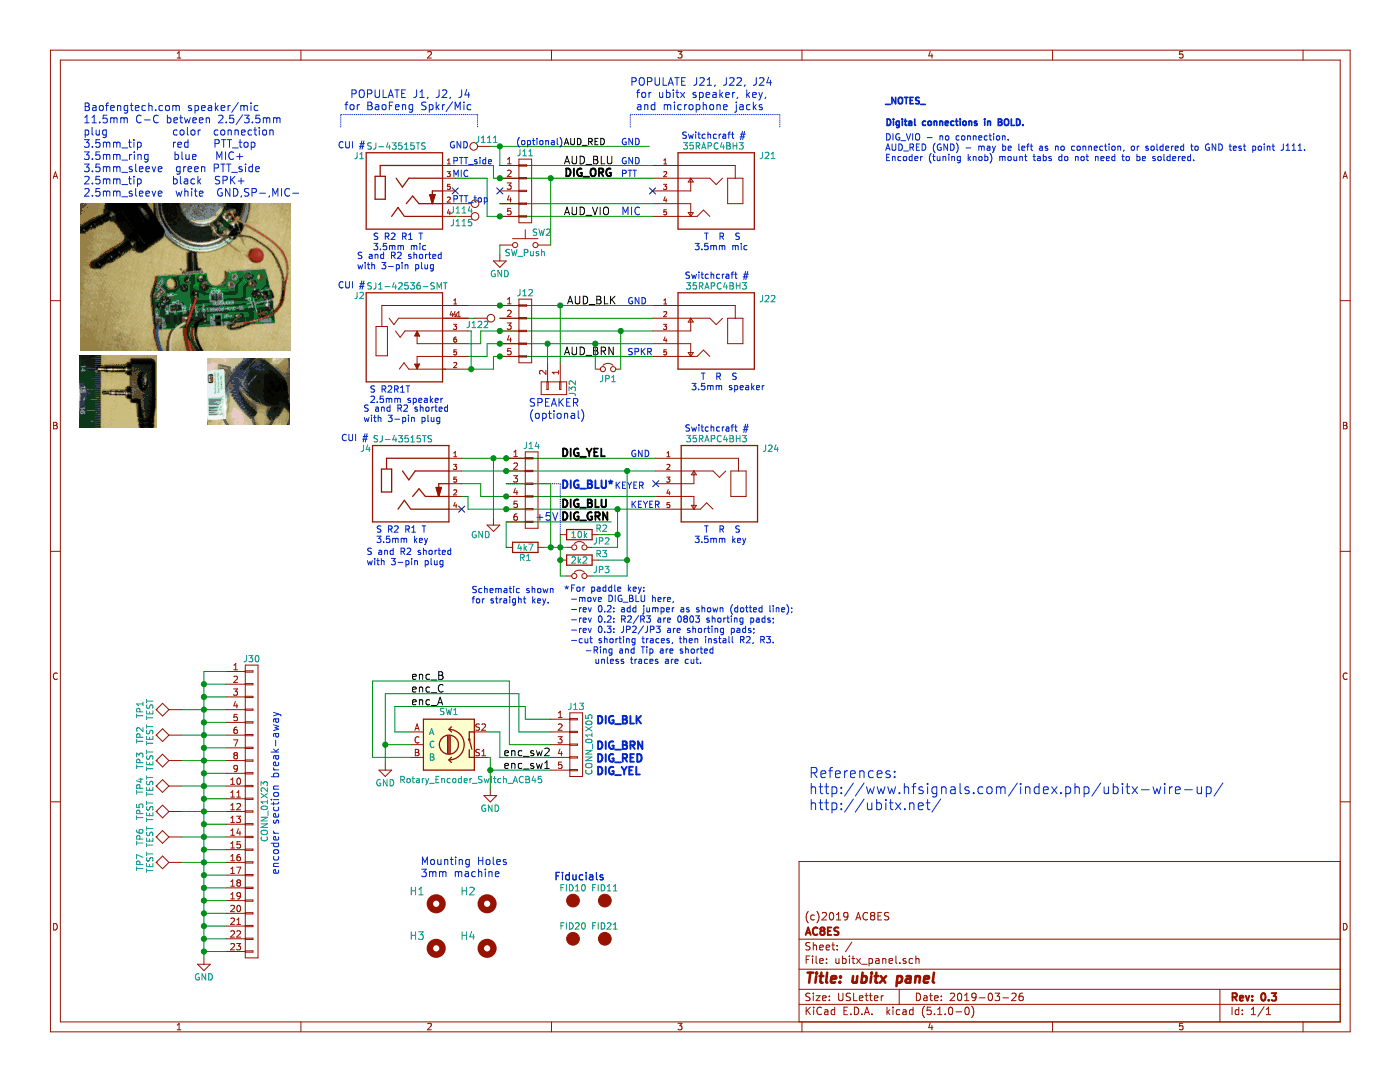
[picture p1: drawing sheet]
EESchema Schematic File Version 4
LIBS:ubitx_panel-cache
EELAYER 29 0
EELAYER END
$Descr USLetter 11000 8500
encoding utf-8
Sheet 1 1
Title "ubitx panel"
Date "2019-03-26"
Rev "0.3"
Comp "AC8ES"
Comment1 "(c)2019 AC8ES"
Comment2 ""
Comment3 ""
Comment4 ""
$EndDescr
Text Notes 3300 6900 0    59   ~ 0
Mounting Holes\n3mm machine
$Comp
L ubitx_panel-rescue:Mechanical_Mounting_Hole H1
U 1 1
P 3425 7100
F 0 "H1" H 3275 7200 60  0000 C CNN
F 1 "3mm_Mounting_Hole" H 3425 6950 60  0001 C CNN
F 2 "project_footprints:NPTH_3mm_ID" H 3325 7100 60  0001 C CNN
F 3 "" H 3325 7100 60  0001 C CNN
F 4 "DNP" H 3425 7100 60  0001 C CNN "MPN"
F 5 "DNF" H 3425 7100 60  0001 C CNN "Config"
	1    3425 7100
	1    0    0    -1  
$EndComp
$Comp
L ubitx_panel-rescue:Mechanical_Mounting_Hole H2
U 1 1
P 3825 7100
F 0 "H2" H 3675 7200 60  0000 C CNN
F 1 "3mm_Mounting_Hole" H 3825 6950 60  0001 C CNN
F 2 "project_footprints:NPTH_3mm_ID" H 3725 7100 60  0001 C CNN
F 3 "" H 3725 7100 60  0001 C CNN
F 4 "DNP" H 3825 7100 60  0001 C CNN "MPN"
F 5 "DNF" H 3825 7100 60  0001 C CNN "Config"
	1    3825 7100
	1    0    0    -1  
$EndComp
$Comp
L ubitx_panel-rescue:Mechanical_Mounting_Hole H3
U 1 1
P 3425 7450
F 0 "H3" H 3275 7550 60  0000 C CNN
F 1 "3mm_Mounting_Hole_Unlocked" H 3425 7300 60  0001 C CNN
F 2 "project_footprints:NPTH_3mm_ID_Unlocked" H 3325 7450 60  0001 C CNN
F 3 "" H 3325 7450 60  0001 C CNN
F 4 "DNP" H 3425 7450 60  0001 C CNN "MPN"
F 5 "DNF" H 3425 7450 60  0001 C CNN "Config"
	1    3425 7450
	1    0    0    -1  
$EndComp
$Comp
L ubitx_panel-rescue:Mechanical_Mounting_Hole H4
U 1 1
P 3825 7450
F 0 "H4" H 3675 7550 60  0000 C CNN
F 1 "3mm_Mounting_Hole_Unlocked" H 3825 7300 60  0001 C CNN
F 2 "project_footprints:NPTH_3mm_ID_Unlocked" H 3725 7450 60  0001 C CNN
F 3 "" H 3725 7450 60  0001 C CNN
F 4 "DNP" H 3825 7450 60  0001 C CNN "MPN"
F 5 "DNF" H 3825 7450 60  0001 C CNN "Config"
	1    3825 7450
	1    0    0    -1  
$EndComp
Text Notes 4350 6925 0    59   ~ 0
Fiducials
$Comp
L ubitx_panel-rescue:CIRCLE1mmDia FID10
U 1 1
P 4500 7075
F 0 "FID10" H 4500 7175 50  0000 C CNN
F 1 "CIRCLE1mmDia" H 4500 6975 50  0001 C CNN
F 2 "Fiducials:Fiducial_1mm_Dia_2.54mm_Outer_CopperTop" H 4500 7075 60  0001 C CNN
F 3 "" H 4500 7075 60  0001 C CNN
F 4 "DNP" H 4500 7075 60  0001 C CNN "MPN"
F 5 "DNF" H 4500 7075 60  0001 C CNN "Config"
	1    4500 7075
	1    0    0    -1  
$EndComp
Text Notes 4350 6925 0    59   ~ 0
Fiducials
$Comp
L ubitx_panel-rescue:CIRCLE1mmDia FID11
U 1 1
P 4750 7075
F 0 "FID11" H 4750 7175 50  0000 C CNN
F 1 "CIRCLE1mmDia" H 4750 6975 50  0001 C CNN
F 2 "Fiducials:Fiducial_1mm_Dia_2.54mm_Outer_CopperTop" H 4750 7075 60  0001 C CNN
F 3 "" H 4750 7075 60  0001 C CNN
F 4 "DNP" H 4750 7075 60  0001 C CNN "MPN"
F 5 "DNF" H 4750 7075 60  0001 C CNN "Config"
	1    4750 7075
	1    0    0    -1  
$EndComp
$Comp
L ubitx_panel-rescue:CIRCLE1mmDia FID20
U 1 1
P 4500 7375
F 0 "FID20" H 4500 7475 50  0000 C CNN
F 1 "CIRCLE1mmDia" H 4500 7275 50  0001 C CNN
F 2 "Fiducials:Fiducial_1mm_Dia_2.54mm_Outer_CopperBottom" H 4500 7375 60  0001 C CNN
F 3 "" H 4500 7375 60  0001 C CNN
F 4 "DNP" H 4500 7375 60  0001 C CNN "MPN"
F 5 "DNF" H 4500 7375 60  0001 C CNN "Config"
	1    4500 7375
	1    0    0    -1  
$EndComp
$Comp
L ubitx_panel-rescue:CIRCLE1mmDia FID21
U 1 1
P 4750 7375
F 0 "FID21" H 4750 7475 50  0000 C CNN
F 1 "CIRCLE1mmDia" H 4750 7275 50  0001 C CNN
F 2 "Fiducials:Fiducial_1mm_Dia_2.54mm_Outer_CopperBottom" H 4750 7375 60  0001 C CNN
F 3 "" H 4750 7375 60  0001 C CNN
F 4 "DNP" H 4750 7375 60  0001 C CNN "MPN"
F 5 "DNF" H 4750 7375 60  0001 C CNN "Config"
	1    4750 7375
	1    0    0    -1  
$EndComp
$Comp
L ubitx_panel:35RAPC4BH3 J21
U 1 1
P 5625 1500
F 0 "J21" H 5150 1750 50  0000 L BNN
F 1 "35RAPC4BH3" H 5400 1825 50  0000 L BNN
F 2 "SWITCHCRAFT_35RAPC4BH3" H 5625 1500 50  0001 L BNN
F 3 "Switchcraft Inc." H 5625 1500 50  0001 L BNN
F 4 "None" H 5625 1500 50  0001 L BNN "Field4"
F 5 "SC1464-ND" H 5625 1500 50  0001 L BNN "Field5"
F 6 "3.5mm Threaded Right Angle Stereo Jack" H 5625 1500 50  0001 L BNN "Field6"
F 7 "35RAPC4BH3" H 5625 1500 50  0001 L BNN "Field7"
F 8 "https://www.digikey.com/product-detail/en/switchcraft-inc/35RAPC4BH3/SC1464-ND/1288781?utm_source=snapeda&utm_medium=aggregator&utm_campaign=symbol" H 5625 1500 50  0001 L BNN "Field8"
	1    5625 1500
	-1   0    0    -1  
$EndComp
$Comp
L ubitx_panel:35RAPC4BH3 J22
U 1 1
P 5625 2600
F 0 "J22" H 5150 2825 50  0000 L BNN
F 1 "35RAPC4BH3" H 5375 2925 50  0000 L BNN
F 2 "SWITCHCRAFT_35RAPC4BH3" H 5625 2600 50  0001 L BNN
F 3 "Switchcraft Inc." H 5625 2600 50  0001 L BNN
F 4 "None" H 5625 2600 50  0001 L BNN "Field4"
F 5 "SC1464-ND" H 5625 2600 50  0001 L BNN "Field5"
F 6 "3.5mm Threaded Right Angle Stereo Jack" H 5625 2600 50  0001 L BNN "Field6"
F 7 "35RAPC4BH3" H 5625 2600 50  0001 L BNN "Field7"
F 8 "https://www.digikey.com/product-detail/en/switchcraft-inc/35RAPC4BH3/SC1464-ND/1288781?utm_source=snapeda&utm_medium=aggregator&utm_campaign=symbol" H 5625 2600 50  0001 L BNN "Field8"
	1    5625 2600
	-1   0    0    -1  
$EndComp
NoConn ~ 3925 1500
NoConn ~ 5125 1500
$Comp
L ubitx_panel-rescue:Rotary_Encoder_Switch_ACB45 SW1
U 1 1
P 3525 5850
F 0 "SW1" H 3525 6110 50  0000 C CNN
F 1 "Rotary_Encoder_Switch_ACB45" H 3700 5575 50  0000 C CNN
F 2 "project_footprints:RotaryEncoder_Alps_EC11E-Switch_Vertical_H20mm_CircularMountingHoles" H 3425 6010 50  0001 C CNN
F 3 "https://www.mouser.com/datasheet/2/54/EC11R-777457.pdf" H 3525 6110 50  0001 C CNN
F 4 "Bourns" H 3525 5850 60  0001 C CNN "MFR"
F 5 "PEC11R-4015F-S0024" H 3525 5850 60  0001 C CNN "MPN"
F 6 "https://www.mouser.com/ProductDetail/Bourns/PEC11R-4015F-S0024" H 3525 5850 60  0001 C CNN "1st Distrib Link"
	1    3525 5850
	1    0    0    -1  
$EndComp
Text Notes 2925 1975 0    50   ~ 0
S R2 R1 T\n3.5mm mic
Text Notes 5450 1975 0    50   ~ 0
  T  R  S\n3.5mm mic
Text Notes 5425 3075 0    50   ~ 0
  T  R  S\n3.5mm speaker
Text Notes 2900 3175 0    50   ~ 0
S R2R1T\n2.5mm speaker
$Comp
L ubitx_panel:35RAPC4BH3 J24
U 1 1
P 5650 3800
F 0 "J24" H 5175 4050 50  0000 L BNN
F 1 "35RAPC4BH3" H 5425 4125 50  0000 L BNN
F 2 "SWITCHCRAFT_35RAPC4BH3" H 5650 3800 50  0001 L BNN
F 3 "Switchcraft Inc." H 5650 3800 50  0001 L BNN
F 4 "None" H 5650 3800 50  0001 L BNN "Field4"
F 5 "SC1464-ND" H 5650 3800 50  0001 L BNN "Field5"
F 6 "3.5mm Threaded Right Angle Stereo Jack" H 5650 3800 50  0001 L BNN "Field6"
F 7 "35RAPC4BH3" H 5650 3800 50  0001 L BNN "Field7"
F 8 "https://www.digikey.com/product-detail/en/switchcraft-inc/35RAPC4BH3/SC1464-ND/1288781?utm_source=snapeda&utm_medium=aggregator&utm_campaign=symbol" H 5650 3800 50  0001 L BNN "Field8"
	1    5650 3800
	-1   0    0    -1  
$EndComp
NoConn ~ 5150 3800
Text Notes 2950 4275 0    50   ~ 0
S R2 R1 T\n3.5mm key
Text Notes 5450 4275 0    50   ~ 0
  T  R  S\n3.5mm key
$Comp
L power:GND #PWR01
U 1 1
P 1600 7525
F 0 "#PWR01" H 1600 7275 50  0001 C CNN
F 1 "GND" H 1600 7375 50  0000 C CNN
F 2 "" H 1600 7525 50  0001 C CNN
F 3 "" H 1600 7525 50  0001 C CNN
	1    1600 7525
	1    0    0    -1  
$EndComp
$Comp
L ubitx_panel-rescue:CONN_01X23 J30
U 1 1
P 1975 6375
F 0 "J30" H 1975 7575 50  0000 C CNN
F 1 "CONN_01X23" V 2075 6375 50  0000 C CNN
F 2 "Pin_Headers:Pin_Header_Straight_1x23_Pitch1.27mm" H 1975 6375 50  0001 C CNN
F 3 "" H 1975 6375 50  0001 C CNN
	1    1975 6375
	1    0    0    -1  
$EndComp
$Comp
L ubitx_panel-rescue:TEST TP1
U 1 1
P 1425 5575
F 0 "TP1" H 1425 5875 50  0000 C BNN
F 1 "TEST" H 1425 5825 50  0000 C CNN
F 2 "Wire_Pads:SolderWirePad_single_0-8mmDrill" H 1425 5575 50  0001 C CNN
F 3 "" H 1425 5575 50  0001 C CNN
	1    1425 5575
	0    -1   -1   0   
$EndComp
$Comp
L ubitx_panel-rescue:TEST TP2
U 1 1
P 1425 5775
F 0 "TP2" H 1425 6075 50  0000 C BNN
F 1 "TEST" H 1425 6025 50  0000 C CNN
F 2 "Wire_Pads:SolderWirePad_single_0-8mmDrill" H 1425 5775 50  0001 C CNN
F 3 "" H 1425 5775 50  0001 C CNN
	1    1425 5775
	0    -1   -1   0   
$EndComp
$Comp
L ubitx_panel-rescue:TEST TP3
U 1 1
P 1425 5975
F 0 "TP3" H 1425 6275 50  0000 C BNN
F 1 "TEST" H 1425 6225 50  0000 C CNN
F 2 "Wire_Pads:SolderWirePad_single_0-8mmDrill" H 1425 5975 50  0001 C CNN
F 3 "" H 1425 5975 50  0001 C CNN
	1    1425 5975
	0    -1   -1   0   
$EndComp
$Comp
L ubitx_panel-rescue:TEST TP4
U 1 1
P 1425 6175
F 0 "TP4" H 1425 6475 50  0000 C BNN
F 1 "TEST" H 1425 6425 50  0000 C CNN
F 2 "Wire_Pads:SolderWirePad_single_0-8mmDrill" H 1425 6175 50  0001 C CNN
F 3 "" H 1425 6175 50  0001 C CNN
	1    1425 6175
	0    -1   -1   0   
$EndComp
$Comp
L ubitx_panel-rescue:TEST TP5
U 1 1
P 1425 6375
F 0 "TP5" H 1425 6675 50  0000 C BNN
F 1 "TEST" H 1425 6625 50  0000 C CNN
F 2 "Wire_Pads:SolderWirePad_single_0-8mmDrill" H 1425 6375 50  0001 C CNN
F 3 "" H 1425 6375 50  0001 C CNN
	1    1425 6375
	0    -1   -1   0   
$EndComp
$Comp
L ubitx_panel-rescue:TEST TP6
U 1 1
P 1425 6575
F 0 "TP6" H 1425 6875 50  0000 C BNN
F 1 "TEST" H 1425 6825 50  0000 C CNN
F 2 "Wire_Pads:SolderWirePad_single_0-8mmDrill" H 1425 6575 50  0001 C CNN
F 3 "" H 1425 6575 50  0001 C CNN
	1    1425 6575
	0    -1   -1   0   
$EndComp
$Comp
L ubitx_panel-rescue:TEST TP7
U 1 1
P 1425 6775
F 0 "TP7" H 1425 7075 50  0000 C BNN
F 1 "TEST" H 1425 7025 50  0000 C CNN
F 2 "Wire_Pads:SolderWirePad_single_0-8mmDrill" H 1425 6775 50  0001 C CNN
F 3 "" H 1425 6775 50  0001 C CNN
	1    1425 6775
	0    -1   -1   0   
$EndComp
Text Label 3225 5550 0    60   ~ 0
enc_A
Text Label 3225 5450 0    60   ~ 0
enc_C
Text Label 3225 5350 0    60   ~ 0
enc_B
Text Label 3950 5950 0    60   ~ 0
enc_sw2
Text Label 3950 6050 0    60   ~ 0
enc_sw1
$Comp
L power:GND #PWR02
U 1 1
P 3025 6000
F 0 "#PWR02" H 3025 5750 50  0001 C CNN
F 1 "GND" H 3025 5850 50  0000 C CNN
F 2 "" H 3025 6000 50  0001 C CNN
F 3 "" H 3025 6000 50  0001 C CNN
	1    3025 6000
	1    0    0    -1  
$EndComp
$Comp
L power:GND #PWR03
U 1 1
P 3850 6200
F 0 "#PWR03" H 3850 5950 50  0001 C CNN
F 1 "GND" H 3850 6050 50  0000 C CNN
F 2 "" H 3850 6200 50  0001 C CNN
F 3 "" H 3850 6200 50  0001 C CNN
	1    3850 6200
	1    0    0    -1  
$EndComp
$Comp
L power:GND #PWR04
U 1 1
P 3875 4075
F 0 "#PWR04" H 3875 3825 50  0001 C CNN
F 1 "GND" H 3775 3950 50  0000 C CNN
F 2 "" H 3875 4075 50  0001 C CNN
F 3 "" H 3875 4075 50  0001 C CNN
	1    3875 4075
	1    0    0    -1  
$EndComp
$Comp
L Device:R R1
U 1 1
P 4125 4300
F 0 "R1" V 4205 4300 50  0000 C CNN
F 1 "4k7" V 4125 4300 50  0000 C CNN
F 2 "Resistors_THT:R_Axial_DIN0204_L3.6mm_D1.6mm_P2.54mm_Vertical" V 4055 4300 50  0001 C CNN
F 3 "" H 4125 4300 50  0001 C CNN
	1    4125 4300
	0    1    1    0   
$EndComp
$Comp
L ubitx_panel-rescue:CONN_01X02 J32
U 1 1
P 4350 3050
F 0 "J32" H 4350 3200 50  0000 C CNN
F 1 "CONN_01X02" V 4450 3050 50  0001 C CNN
F 2 "Pin_Headers:Pin_Header_Straight_1x02_Pitch2.54mm" H 4350 3050 50  0001 C CNN
F 3 "" H 4350 3050 50  0001 C CNN
	1    4350 3050
	0    1    1    0   
$EndComp
$Comp
L ubitx_panel-rescue:SW_Push SW2
U 1 1
P 4125 1925
F 0 "SW2" H 4175 2025 50  0000 L CNN
F 1 "SW_Push" H 4125 1865 50  0000 C CNN
F 2 "Buttons_Switches_THT:SW_Tactile_SPST_Angled" H 4125 2125 50  0001 C CNN
F 3 "" H 4125 2125 50  0001 C CNN
	1    4125 1925
	1    0    0    -1  
$EndComp
$Comp
L power:GND #PWR05
U 1 1
P 3925 2000
F 0 "#PWR05" H 3925 1750 50  0001 C CNN
F 1 "GND" H 3925 1850 50  0000 C CNN
F 2 "" H 3925 2000 50  0001 C CNN
F 3 "" H 3925 2000 50  0001 C CNN
	1    3925 2000
	1    0    0    -1  
$EndComp
Text Label 4425 1300 0    60   ~ 0
AUD_BLU
Text Label 4425 1400 0    60   ~ 12
DIG_ORG
Text Label 4425 1700 0    60   ~ 0
AUD_VIO
Text Label 4450 2400 0    60   ~ 0
AUD_BLK
Text Label 4425 2800 0    60   ~ 0
AUD_BRN
Text Label 4400 4000 0    60   ~ 12
DIG_BLU
Text Notes 4675 6000 0    60   ~ 12
DIG_RED
Text Notes 4675 6100 0    60   ~ 12
DIG_YEL
Text Notes 4675 5700 0    60   ~ 12
DIG_BLK
Text Notes 4675 5900 0    60   ~ 12
DIG_BRN
Text Notes 650  1650 0    60   ~ 0
Baofengtech.com speaker/mic\n11.5mm C-C between 2.5/3.5mm\nplug           color  connection\n3.5mm_tip     red    PTT_top\n3.5mm_ring    blue   MIC+\n3.5mm_sleeve  green PTT_side\n2.5mm_tip     black  SPK+\n2.5mm_sleeve  white  GND,SP-,MIC-\n\n
Text Notes 2800 2125 0    50   ~ 0
S and R2 shorted\nwith 3-pin plug
Text Notes 4875 1700 0    60   ~ 0
MIC
Text Notes 4875 1400 0    50   ~ 0
PTT
Text Notes 4875 1300 0    50   ~ 0
GND
Text Notes 4925 2400 0    50   ~ 0
GND
Text Notes 4925 2800 0    50   ~ 0
SPKR
Text Notes 3550 1300 0    50   ~ 0
PTT_side
Text Notes 3550 1400 0    50   ~ 0
MIC
Text Notes 3550 1600 0    50   ~ 0
PTT_top
$Comp
L ubitx_panel-rescue:TEST_1P J114
U 1 1
P 3600 1600
F 0 "J114" V 3650 1625 50  0000 C CNN
F 1 "TEST_1P" H 3600 1800 50  0001 C CNN
F 2 "project_footprints:Socket_Strip_Straight_1x01_Pitch2.54mm" H 3800 1600 50  0001 C CNN
F 3 "" H 3800 1600 50  0001 C CNN
	1    3600 1600
	0    1    1    0   
$EndComp
$Comp
L ubitx_panel-rescue:TEST_1P J115
U 1 1
P 3600 1700
F 0 "J115" V 3650 1725 50  0000 C CNN
F 1 "TEST_1P" H 3600 1900 50  0001 C CNN
F 2 "project_footprints:Socket_Strip_Straight_1x01_Pitch2.54mm" H 3800 1700 50  0001 C CNN
F 3 "" H 3800 1700 50  0001 C CNN
	1    3600 1700
	0    1    1    0   
$EndComp
$Comp
L ubitx_panel-rescue:TEST_1P J111
U 1 1
P 3850 1150
F 0 "J111" V 3900 1175 50  0000 C CNN
F 1 "TEST_1P" H 3850 1350 50  0001 C CNN
F 2 "Wire_Pads:SolderWirePad_single_0-8mmDrill" H 4050 1150 50  0001 C CNN
F 3 "" H 4050 1150 50  0001 C CNN
	1    3850 1150
	0    -1   -1   0   
$EndComp
NoConn ~ 3575 1500
Text Notes 2850 3325 0    50   ~ 0
S and R2 shorted\nwith 3-pin plug
$Comp
L ubitx_panel-rescue:TEST_1P J122
U 1 1
P 3725 2500
F 0 "J122" V 3775 2525 50  0000 C CNN
F 1 "TEST_1P" H 3725 2700 50  0001 C CNN
F 2 "project_footprints:Socket_Strip_Straight_1x01_Pitch2.54mm" H 3925 2500 50  0001 C CNN
F 3 "" H 3925 2500 50  0001 C CNN
	1    3725 2500
	0    1    1    0   
$EndComp
$Comp
L Device:Jumper_NC_Small JP1
U 1 1
P 4775 2900
F 0 "JP1" H 4775 2825 50  0000 C CNN
F 1 "Jumper_NC_Small" H 4785 2840 50  0001 C CNN
F 2 "Jumper:SolderJumper-2_P1.3mm_Bridged_RoundedPad1.0x1.5mm" H 4775 2900 50  0001 C CNN
F 3 "" H 4775 2900 50  0001 C CNN
	1    4775 2900
	1    0    0    -1  
$EndComp
Text Notes 2875 4450 0    50   ~ 0
S and R2 shorted\nwith 3-pin plug
$Comp
L Device:R R2
U 1 1
P 4550 4200
F 0 "R2" V 4500 4375 50  0000 C CNN
F 1 "10k" V 4550 4200 50  0000 C CNN
F 2 "Resistors_THT:R_Axial_DIN0204_L3.6mm_D1.6mm_P2.54mm_Vertical" V 4480 4200 50  0001 C CNN
F 3 "" H 4550 4200 50  0001 C CNN
	1    4550 4200
	0    1    1    0   
$EndComp
$Comp
L Device:R R3
U 1 1
P 4550 4400
F 0 "R3" V 4500 4575 50  0000 C CNN
F 1 "2k2" V 4550 4400 50  0000 C CNN
F 2 "Resistors_THT:R_Axial_DIN0204_L3.6mm_D1.6mm_P2.54mm_Vertical" V 4480 4400 50  0001 C CNN
F 3 "" H 4550 4400 50  0001 C CNN
	1    4550 4400
	0    1    1    0   
$EndComp
Text Notes 2200 6875 1    59   ~ 0
encoder section break-away
Wire Wire Line
	3875 1400 3925 1400
Wire Wire Line
	3675 2400 3925 2400
Connection ~ 3925 2400
Wire Wire Line
	3775 2600 3925 2600
Wire Wire Line
	3825 2700 3925 2700
Wire Wire Line
	3875 2800 3925 2800
Wire Wire Line
	3875 2900 3875 2800
Wire Wire Line
	3675 2900 3700 2900
Connection ~ 3925 2800
Wire Wire Line
	3825 2700 3825 2800
Wire Wire Line
	3825 2800 3675 2800
Connection ~ 3925 2700
Wire Wire Line
	3775 2600 3775 2700
Wire Wire Line
	3775 2700 3675 2700
Connection ~ 3925 2600
Wire Wire Line
	4325 6050 3850 6050
Wire Wire Line
	3850 5950 3850 6050
Wire Wire Line
	3850 5950 3825 5950
Wire Wire Line
	4325 5950 3925 5950
Wire Wire Line
	3925 5950 3925 5750
Wire Wire Line
	3925 5750 3825 5750
Wire Wire Line
	4325 5650 4125 5650
Wire Wire Line
	4125 5650 4125 5550
Wire Wire Line
	4125 5550 3100 5550
Wire Wire Line
	4325 5750 4075 5750
Wire Wire Line
	4075 5750 4075 5450
Wire Wire Line
	4075 5450 3025 5450
Wire Wire Line
	3025 5450 3025 5850
Wire Wire Line
	3025 5850 3225 5850
Wire Wire Line
	4325 5850 4000 5850
Wire Wire Line
	4000 5850 4000 5350
Wire Wire Line
	4000 5350 2925 5350
Wire Wire Line
	2925 5350 2925 5950
Wire Wire Line
	2925 5950 3225 5950
Wire Wire Line
	3625 3600 3875 3600
Wire Wire Line
	3625 3700 3975 3700
Wire Wire Line
	3775 3900 3975 3900
Connection ~ 3975 3600
Connection ~ 3975 3700
Connection ~ 3975 4000
Wire Wire Line
	3775 3900 3775 3800
Wire Wire Line
	3775 3800 3625 3800
Connection ~ 3975 3900
Wire Wire Line
	1600 5275 1600 5375
Wire Wire Line
	1600 5275 1775 5275
Wire Wire Line
	1775 5375 1600 5375
Connection ~ 1600 5375
Wire Wire Line
	1775 5475 1600 5475
Connection ~ 1600 5475
Wire Wire Line
	1425 5575 1600 5575
Connection ~ 1600 5575
Wire Wire Line
	1775 5675 1600 5675
Connection ~ 1600 5675
Wire Wire Line
	1425 5775 1600 5775
Connection ~ 1600 5775
Wire Wire Line
	1775 5875 1600 5875
Connection ~ 1600 5875
Wire Wire Line
	1425 5975 1600 5975
Connection ~ 1600 5975
Wire Wire Line
	1775 6075 1600 6075
Connection ~ 1600 6075
Wire Wire Line
	1425 6175 1600 6175
Connection ~ 1600 6175
Wire Wire Line
	1775 6275 1600 6275
Connection ~ 1600 6275
Wire Wire Line
	1425 6375 1600 6375
Connection ~ 1600 6375
Wire Wire Line
	1775 6475 1600 6475
Connection ~ 1600 6475
Wire Wire Line
	1425 6575 1600 6575
Connection ~ 1600 6575
Wire Wire Line
	1775 6675 1600 6675
Connection ~ 1600 6675
Wire Wire Line
	1425 6775 1600 6775
Connection ~ 1600 6775
Wire Wire Line
	1775 6875 1600 6875
Connection ~ 1600 6875
Wire Wire Line
	1775 6975 1600 6975
Connection ~ 1600 6975
Wire Wire Line
	1775 7075 1600 7075
Connection ~ 1600 7075
Wire Wire Line
	1775 7175 1600 7175
Connection ~ 1600 7175
Wire Wire Line
	1775 7275 1600 7275
Connection ~ 1600 7275
Wire Wire Line
	1775 7375 1600 7375
Connection ~ 1600 7375
Wire Wire Line
	1775 7475 1600 7475
Connection ~ 1600 7475
Wire Wire Line
	3100 5550 3100 5750
Wire Wire Line
	3100 5750 3225 5750
Connection ~ 3025 5850
Connection ~ 3850 6050
Wire Wire Line
	3875 4075 3875 3600
Connection ~ 3875 3600
Wire Wire Line
	3975 4100 3975 4300
Wire Wire Line
	4400 2850 4400 2400
Connection ~ 4400 2400
Wire Wire Line
	4300 2850 4300 2700
Connection ~ 4300 2700
Wire Wire Line
	3925 2000 3925 1925
Wire Wire Line
	4325 1400 4325 1925
Connection ~ 4325 1400
Wire Wire Line
	3675 2600 3700 2600
Wire Wire Line
	3700 2600 3700 2900
Connection ~ 3700 2900
Wire Wire Line
	3625 3900 3675 3900
Wire Wire Line
	3675 3900 3675 4000
Wire Wire Line
	3825 1700 3925 1700
Wire Wire Line
	3925 1600 5125 1600
Wire Wire Line
	3575 1600 3600 1600
Wire Wire Line
	3600 1700 3575 1700
Wire Wire Line
	3575 1400 3825 1400
Wire Wire Line
	3825 1400 3825 1700
Connection ~ 3925 1700
Wire Wire Line
	3575 1300 3875 1300
Wire Wire Line
	3875 1300 3875 1400
Connection ~ 3925 1400
Wire Wire Line
	3925 1300 5125 1300
Wire Wire Line
	3925 1300 3925 1150
Wire Wire Line
	3925 1150 3850 1150
Wire Wire Line
	3925 2500 5125 2500
Wire Wire Line
	3725 2500 3675 2500
Wire Wire Line
	4675 2900 4675 2700
Connection ~ 4675 2700
Wire Wire Line
	4875 2900 4875 2600
Connection ~ 4875 2600
Wire Wire Line
	4400 4200 4400 4300
Connection ~ 4400 4300
Wire Wire Line
	4700 4400 4925 4400
Wire Wire Line
	4925 4400 4925 3700
Connection ~ 4925 3700
Wire Wire Line
	3675 4000 3975 4000
NoConn ~ 3625 4000
Wire Wire Line
	3925 2400 4400 2400
Wire Wire Line
	3925 2800 5125 2800
Wire Wire Line
	3925 2700 4300 2700
Wire Wire Line
	3925 2600 4875 2600
Wire Wire Line
	3975 3600 5150 3600
Wire Wire Line
	3975 3700 4925 3700
Wire Wire Line
	3975 3900 5150 3900
Wire Wire Line
	1600 5375 1600 5475
Wire Wire Line
	1600 5475 1600 5575
Wire Wire Line
	1600 5575 1775 5575
Wire Wire Line
	1600 5575 1600 5675
Wire Wire Line
	1600 5675 1600 5775
Wire Wire Line
	1600 5775 1775 5775
Wire Wire Line
	1600 5775 1600 5875
Wire Wire Line
	1600 5875 1600 5975
Wire Wire Line
	1600 5975 1775 5975
Wire Wire Line
	1600 5975 1600 6075
Wire Wire Line
	1600 6075 1600 6175
Wire Wire Line
	1600 6175 1775 6175
Wire Wire Line
	1600 6175 1600 6275
Wire Wire Line
	1600 6275 1600 6375
Wire Wire Line
	1600 6375 1775 6375
Wire Wire Line
	1600 6375 1600 6475
Wire Wire Line
	1600 6475 1600 6575
Wire Wire Line
	1600 6575 1775 6575
Wire Wire Line
	1600 6575 1600 6675
Wire Wire Line
	1600 6675 1600 6775
Wire Wire Line
	1600 6775 1775 6775
Wire Wire Line
	1600 6775 1600 6875
Wire Wire Line
	1600 6875 1600 6975
Wire Wire Line
	1600 6975 1600 7075
Wire Wire Line
	1600 7075 1600 7175
Wire Wire Line
	1600 7175 1600 7275
Wire Wire Line
	1600 7275 1600 7375
Wire Wire Line
	1600 7375 1600 7475
Wire Wire Line
	1600 7475 1600 7525
Wire Wire Line
	3025 5850 3025 6000
Wire Wire Line
	3850 6050 3850 6200
Wire Wire Line
	3875 3600 3975 3600
Wire Wire Line
	4400 2400 5125 2400
Wire Wire Line
	4300 2700 4675 2700
Wire Wire Line
	4325 1400 5125 1400
Wire Wire Line
	3700 2900 3875 2900
Wire Wire Line
	3925 1700 5125 1700
Wire Wire Line
	3925 1400 4325 1400
Wire Wire Line
	4675 2700 5125 2700
Wire Wire Line
	4875 2600 5125 2600
Wire Wire Line
	4400 4300 4400 4400
Wire Wire Line
	4925 3700 5150 3700
Text Notes 3525 1175 0    50   ~ 0
GND
Text Notes 2700 875  0    60   ~ 0
 POPULATE J1, J2, J4\nfor BaoFeng Spkr/Mic
Text Notes 4900 875  0    60   ~ 0
 POPULATE J21, J22, J24\n  for ubitx speaker, key,\n  and microphone jacks
Wire Notes Line
	2675 1000 2675 900 
Wire Notes Line
	2675 900  3750 900 
Wire Notes Line
	3750 900  3750 1000
Wire Notes Line
	4950 1000 4950 900 
Wire Notes Line
	4950 900  6125 900 
Wire Notes Line
	6125 900  6125 1000
Text Notes 6350 6375 0    80   ~ 0
References:\nhttp://www.hfsignals.com/index.php/ubitx-wire-up/\nhttp://ubitx.net/\n
Text Notes 4150 3300 0    60   ~ 0
SPEAKER\n(optional)
Text Notes 4950 4000 0    50   ~ 0
KEYER
Text Notes 4950 3600 0    50   ~ 0
GND
Text Label 4400 3600 0    60   ~ 12
DIG_YEL
Text Notes 6950 1000 0    50   ~ 10
_NOTES_\n\nDigital connections in BOLD.
Wire Wire Line
	3925 1150 5100 1150
Connection ~ 3925 1150
Text Label 4425 1150 0    50   ~ 0
AUD_RED
Text Notes 4050 1150 0    50   ~ 0
(optional)
Text Notes 4875 1150 0    50   ~ 0
GND
Text Notes 6950 1275 0    50   ~ 0
DIG_VIO - no connection.\nAUD_RED (GND) - may be left as no connection, or soldered to GND test point J111.\nEncoder (tuning knob) mount tabs do not need to be soldered.\n
$Comp
L SJ-43515TS:SJ-43515TS J4
U 1 1
P 3225 3800
F 0 "J4" H 2825 3500 50  0000 L BNN
F 1 "SJ-43515TS" H 2925 3425 50  0000 L BNN
F 2 "SJ-43515TS:CUI_SJ-43515TS" H 3225 3800 50  0001 L BNN
F 3 "1.04" H 3225 3800 50  0001 L BNN
F 4 "CUI INC" H 3225 3800 60  0001 C CNN "MFR"
	1    3225 3800
	1    0    0    1   
$EndComp
$Comp
L SJ1-42536-SMT:SJ1-42536-SMT J2
U 1 1
P 3175 2700
F 0 "J2" H 2775 3050 50  0000 L BNN
F 1 "SJ1-42536-SMT" H 2875 3125 50  0000 L BNN
F 2 "project_footprints:CUI_SJ1-42536-SMT-move4" H 3175 2700 50  0001 L BNN
F 3 "Manufacturer Recommendation" H 3175 2700 50  0001 L BNN
F 4 "CUI Inc." H 3175 2700 50  0001 L BNN "Field4"
F 5 "1.03" H 3175 2700 50  0001 L BNN "Field5"
	1    3175 2700
	1    0    0    -1  
$EndComp
$Comp
L SJ-43515TS:SJ-43515TS J1
U 1 1
P 3175 1500
F 0 "J1" H 2775 1200 50  0000 L BNN
F 1 "SJ-43515TS" H 2875 1125 50  0000 L BNN
F 2 "SJ-43515TS:CUI_SJ-43515TS" H 3175 1500 50  0001 L BNN
F 3 "1.04" H 3175 1500 50  0001 L BNN
F 4 "CUI INC" H 3175 1500 60  0001 C CNN "MFR"
	1    3175 1500
	1    0    0    1   
$EndComp
Text Notes 2650 1175 0    50   ~ 0
CUI #
Text Notes 2650 2275 0    50   ~ 0
CUI #
Text Notes 2675 3475 0    50   ~ 0
CUI #
Text Label 4400 4100 0    60   ~ 12
DIG_GRN
Wire Wire Line
	4850 4000 5150 4000
Connection ~ 4850 4000
Wire Wire Line
	4700 4200 4850 4200
Wire Wire Line
	4850 4200 4850 4000
Text Notes 4200 4100 0    60   ~ 0
+5V
$Comp
L ubitx_panel-rescue:CONN_01X05 J13
U 1 1
P 4525 5850
F 0 "J13" H 4525 6150 50  0000 C CNN
F 1 "CONN_01X05" V 4625 5850 50  0000 C CNN
F 2 "Pin_Headers:Pin_Header_Straight_1x05_Pitch2.54mm" H 4525 5850 50  0001 C CNN
F 3 "" H 4525 5850 50  0001 C CNN
	1    4525 5850
	1    0    0    -1  
$EndComp
$Comp
L ubitx_panel-rescue:CONN_01X05 J11
U 1 1
P 4125 1500
F 0 "J11" H 4125 1800 50  0000 C CNN
F 1 "CONN_01X05" V 4225 1500 50  0001 C CNN
F 2 "Pin_Headers:Pin_Header_Straight_1x05_Pitch2.54mm" H 4125 1500 50  0001 C CNN
F 3 "" H 4125 1500 50  0001 C CNN
	1    4125 1500
	1    0    0    -1  
$EndComp
$Comp
L ubitx_panel-rescue:CONN_01X05 J12
U 1 1
P 4125 2600
F 0 "J12" H 4125 2900 50  0000 C CNN
F 1 "CONN_01X05" V 4225 2600 50  0001 C CNN
F 2 "Pin_Headers:Pin_Header_Straight_1x05_Pitch2.54mm" H 4125 2600 50  0001 C CNN
F 3 "" H 4125 2600 50  0001 C CNN
	1    4125 2600
	1    0    0    -1  
$EndComp
$Comp
L ubitx_panel-rescue:CONN_01X06 J14
U 1 1
P 4175 3850
F 0 "J14" H 4175 4200 50  0000 C CNN
F 1 "CONN_01X06" V 4275 3850 50  0001 C CNN
F 2 "Pin_Headers:Pin_Header_Straight_1x06_Pitch2.54mm" H 4175 3850 50  0001 C CNN
F 3 "" H 4175 3850 50  0001 C CNN
	1    4175 3850
	1    0    0    -1  
$EndComp
Wire Notes Line
	3975 3800 4400 3800
Wire Notes Line
	4400 3800 4400 4200
Text Notes 5375 3400 0    50   ~ 0
Switchcraft #
Text Notes 5375 2200 0    50   ~ 0
Switchcraft #
Text Notes 5350 1100 0    50   ~ 0
Switchcraft #
Text Notes 4400 3850 0    60   ~ 12
DIG_BLU*
Text Notes 3700 4750 0    50   ~ 0
Schematic shown\nfor straight key.
Text Notes 4425 4675 0    60   ~ 0
*
Text Notes 4825 3850 0    50   ~ 0
KEYER
Text Notes 4475 5225 0    50   ~ 0
For paddle key:\n-move DIG_BLU here,\n-rev 0.2: add jumper as shown (dotted line);\n-rev 0.2: R2/R3 are 0803 shorting pads;\n-rev 0.3: JP2/JP3 are shorting pads;\n-cut shorting traces, then install R2, R3.\n   -Ring and Tip are shorted\n     unless traces are cut.
Wire Wire Line
	3975 4100 4800 4100
Wire Wire Line
	3975 4000 4850 4000
Wire Wire Line
	4325 4300 4400 4300
Wire Wire Line
	4275 4300 4325 4300
Connection ~ 4325 4300
Wire Wire Line
	3975 3800 4325 3800
Wire Wire Line
	4325 3800 4325 4300
$Comp
L Device:Jumper_NC_Small JP2
U 1 1
P 4550 4300
F 0 "JP2" H 4725 4350 50  0000 C CNN
F 1 "Jumper_NC_Small" H 4550 4421 50  0001 C CNN
F 2 "Jumper:SolderJumper-2_P1.3mm_Bridged_RoundedPad1.0x1.5mm" H 4550 4300 50  0001 C CNN
F 3 "~" H 4550 4300 50  0001 C CNN
	1    4550 4300
	1    0    0    -1  
$EndComp
Wire Wire Line
	4450 4300 4400 4300
Wire Wire Line
	4650 4300 4850 4300
Wire Wire Line
	4850 4300 4850 4200
Connection ~ 4850 4200
$Comp
L Device:Jumper_NC_Small JP3
U 1 1
P 4550 4525
F 0 "JP3" H 4725 4575 50  0000 C CNN
F 1 "Jumper_NC_Small" H 4550 4646 50  0001 C CNN
F 2 "Jumper:SolderJumper-2_P1.3mm_Bridged_RoundedPad1.0x1.5mm" H 4550 4525 50  0001 C CNN
F 3 "~" H 4550 4525 50  0001 C CNN
	1    4550 4525
	1    0    0    -1  
$EndComp
Wire Wire Line
	4650 4525 4925 4525
Wire Wire Line
	4925 4525 4925 4400
Connection ~ 4925 4400
Wire Wire Line
	4450 4525 4400 4525
Wire Wire Line
	4400 4525 4400 4400
Connection ~ 4400 4400
$EndSCHEMATC
